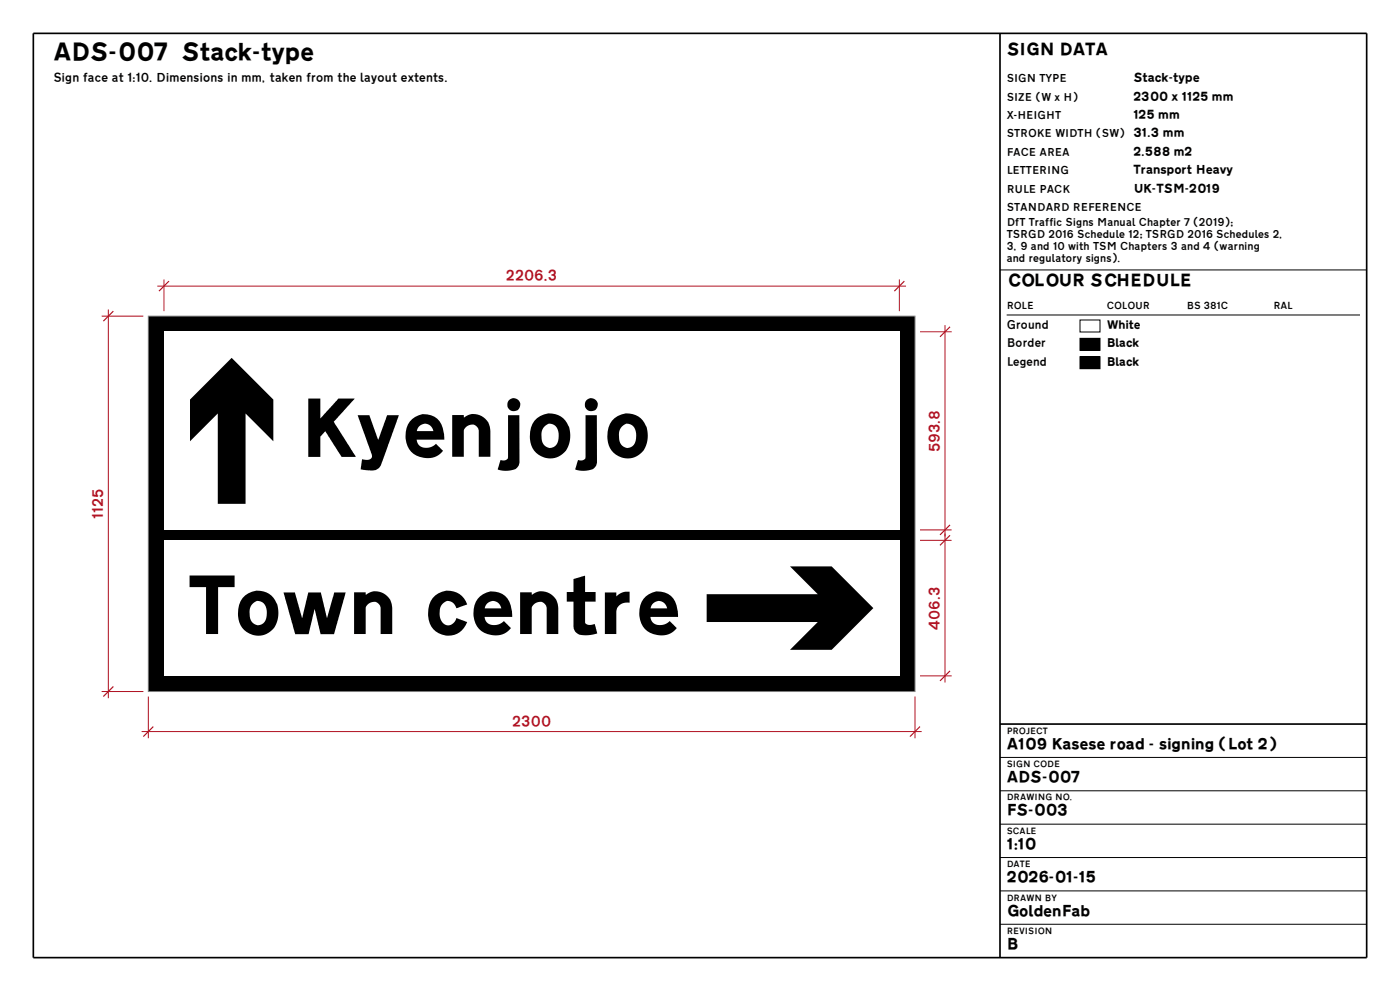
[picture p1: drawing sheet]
<svg xmlns="http://www.w3.org/2000/svg" width="420mm" height="297mm" viewBox="0 0 420 297" stroke-linecap="round" stroke-linejoin="round" font-family="sans-serif">
<path d="M44.5 94.8h230v112.5h-230z" fill-rule="evenodd" fill="#000"/>
<path d="M49.2 99.4h220.6v59.4h-220.6z" fill-rule="evenodd" fill="#fff"/>
<g fill="#000">
<path d="M92.5 119.4h3.6v6l5.4-6h4.9l-6.3 7 6.6 10.5h-4.2l-5-7.7-1.4 1.6v6.1h-3.6zM107.3 124.4h3.5l2.6 7.5 2.7-7.5h3.6l-4.9 13.7-1 2.1-1.1 .6-.9 .2-3.6-.3 .4-3.1a2.47 2.47 0 0 0 3-.7l-.4-1.7zM123.6 125.6a5.7 5.7 0 0 1 6-1 5.7 5.7 0 0 1 3.5 5l.2 2.2h-8.3a3.1 3.1 0 0 0 4.5 2.1l1.3-.9 2 2a5.6 5.6 0 0 1-5.8 2.2 6.4 6.4 0 0 1-5.3-6.5 6.6 6.6 0 0 1 1.9-5.1zM125.8 127.7l-.8 1.5h5a2.5 2.5 0 0 0-4.2-1.5zM135.7 124.4h3.4l.1 .8a5 5 0 0 1 5.2-.5 5 5 0 0 1 2.7 4.6v7.6h-3.5v-7.9a2.24 2.24 0 0 0-1.8-1.8 2.24 2.24 0 0 0-2.3 1.2l-.4 .6v7.9h-3.4zM152.2 121.3a1.96 1.96 0 0 1 3.9 0 1.96 1.96 0 0 1-3.9 0zM152.4 124.4h3.4v14.3l-.3 1a4.9 4.9 0 0 1-5 1.3h-.3a.65 .65 0 0 1-.8-.3 .65 .65 0 0 1 .2-.8l.6-2a1.5 1.5 0 0 0 2.2-.9zM161.1 125.3a6.1 6.1 0 0 1 9.9 4.4 6.4 6.4 0 0 1-6.3 7.7 6.1 6.1 0 0 1-5.7-6.6 6.9 6.9 0 0 1 2.1-5.5zM163.3 127.9a4.2 4.2 0 0 0-.8 3.1 2.57 2.57 0 0 0 1.5 3 2.57 2.57 0 0 0 3.2-1.2 4.9 4.9 0 0 0-.9-5.4 2.01 2.01 0 0 0-3 .5zM175.5 121.3a1.96 1.96 0 0 1 3.9 0 1.96 1.96 0 0 1-3.9 0zM175.7 124.4h3.4v14.3l-.3 1a4.9 4.9 0 0 1-5 1.3h-.3a.65 .65 0 0 1-.8-.3 .65 .65 0 0 1 .1-.8l.6-2a1.5 1.5 0 0 0 2.3-.9zM184.4 125.3a6.1 6.1 0 0 1 9.9 4.4 6.4 6.4 0 0 1-6.4 7.7 6.1 6.1 0 0 1-5.7-6.6 6.9 6.9 0 0 1 2.2-5.5zM186.5 127.9a4.2 4.2 0 0 0-.8 3.1 2.57 2.57 0 0 0 1.6 3 2.57 2.57 0 0 0 3.2-1.2 4.9 4.9 0 0 0-1-5.4 2.01 2.01 0 0 0-3 .5z" fill-rule="evenodd"/>
<path d="M69.5 107.3l12.5 12.5v12.5l-8.3-8.4v27.1h-8.4v-27.1l-8.3 8.4v-12.5z" fill-rule="evenodd"/>
</g>
<path d="M49.2 161.9h220.6v40.7h-220.6z" fill-rule="evenodd" fill="#fff"/>
<g fill="#000">
<path d="M56.9 172.5h13.5v3.5h-5v14h-3.6v-14h-4.9zM73.5 178.4a6.1 6.1 0 0 1 10 4.4 6.4 6.4 0 0 1-6.4 7.7 6.1 6.1 0 0 1-5.7-6.6 6.9 6.9 0 0 1 2.1-5.5zM75.7 181a4.2 4.2 0 0 0-.8 3.1 2.57 2.57 0 0 0 1.6 3 2.57 2.57 0 0 0 3.2-1.2 4.9 4.9 0 0 0-1-5.4 2.01 2.01 0 0 0-3 .5zM85.1 177.6h3.4l2.1 7.7 1.9-7.7h3.8l1.8 7.7 2.2-7.7h3.4l-3.5 12.5h-4l-1.8-7.6-1.8 7.6h-4.1zM106.2 177.5h3.5l.1 .8a5 5 0 0 1 5.2-.4 5 5 0 0 1 2.7 4.5v7.6h-3.5v-7.9a2.24 2.24 0 0 0-1.9-1.8 2.24 2.24 0 0 0-2.3 1.2l-.3 .6v7.9h-3.5zM130.6 178.5a6 6 0 0 1 9.6 2.6l-3.2 1.2a2.66 2.66 0 0 0-3.4-2 4.3 4.3 0 0 0-1.7 3.6 2.87 2.87 0 0 0 3 3.5l.3-.1a3.9 3.9 0 0 0 1.8-2l3.1 1.1a6 6 0 0 1-6.9 4 6 6 0 0 1-4.8-6.5 6.9 6.9 0 0 1 2.2-5.4zM144 178.7a5.7 5.7 0 0 1 6-1 5.7 5.7 0 0 1 3.5 5l.2 2.2h-8.3a3.1 3.1 0 0 0 4.4 2.1l1.4-.9 2 2.1a5.6 5.6 0 0 1-5.9 2.1 6.4 6.4 0 0 1-5.3-6.5 6.6 6.6 0 0 1 2-5.1zM146.2 180.8l-.8 1.5h5a2.5 2.5 0 0 0-4.2-1.5zM156 177.5h3.5l.1 .8a5 5 0 0 1 5.2-.4 5 5 0 0 1 2.7 4.5v7.6h-3.5v-7.9a2.24 2.24 0 0 0-1.9-1.8 2.24 2.24 0 0 0-2.3 1.2l-.3 .6v7.9h-3.5zM172 173.5l3.4-1 .1 4.9h3.2v2.9h-3.2v6.2a2.16 2.16 0 0 0 2.9 .5l.8 2.8a7.6 7.6 0 0 1-6.1 0 2.65 2.65 0 0 1-1.1-2.1v-7.4h-2v-2.9h2zM181.5 177.6h3.4v1.2a4.6 4.6 0 0 1 2.7-1.5h1.3v3.3a3.2 3.2 0 0 0-4 2.8v6.6h-3.4zM193.8 178.7a5.7 5.7 0 0 1 6-1 5.7 5.7 0 0 1 3.4 5l.2 2.2h-8.3a3.1 3.1 0 0 0 4.5 2.1l1.3-.9 2.1 2.1a5.6 5.6 0 0 1-5.9 2.1 6.4 6.4 0 0 1-5.3-6.5 6.6 6.6 0 0 1 2-5.1zM196 180.8l-.8 1.5h5a2.5 2.5 0 0 0-4.2-1.5z" fill-rule="evenodd"/>
<path d="M212 178.1h33.3l-8.3-8.3h12.5l12.5 12.5-12.5 12.5h-12.5l8.3-8.4h-33.3z" fill-rule="evenodd"/>
</g>
<path d="M44.5 94.8h230v112.5h-230z" fill="none" stroke="#808080" stroke-width=".3"/>
<path d="M324 95.9h6v3.6h-6z" fill="#fff"/>
<path d="M300 80.9h110M302 94.4h106M324 95.9h6v3.6h-6zM324 101.4h6v3.6h-6zM324 106.9h6v3.6h-6zM300 227h110M300 237h110M300 247h110M300 257h110M300 267h110M300 277h110" fill="none" stroke="#000" stroke-width=".3"/>
<path d="M324 101.4h6v3.6h-6zM324 106.9h6v3.6h-6z" fill="#000"/>
<g fill="none" stroke="#b01020" stroke-width=".3">
<path d="M30.5 94.8h12.5M32.5 92.8v116.5M47.2 85.8h224.6M49.2 83.8v9.5M269.8 83.8v9.5M276 99.4h9.5M283.5 97.4v107.2M276 158.8h9.5M276 161.9h9.5M30.5 207.3h12.5M42.5 219.3h234M44.5 208.8v12.5"/>
<path d="M274.5 208.8v12.5M276 202.6h9.5"/>
</g>
<path d="M34 93.3l-3 3M50.7 84.3l-3 3M271.3 84.3l-3 3M285 97.9l-3 3M285 157.3l-3 3M285 160.4l-3 3M34 205.8l-3 3M46 217.8l-3 3M276 217.8l-3 3M285 201.1l-3 3" fill="none" stroke="#b01020" stroke-width=".35"/>
<path d="M10 10h400v277h-400zM300 10v277M300 217h110" fill="none" stroke="#000" stroke-width=".5"/>
<text font-size="7.1" x="16" y="19">ADS-007 Stack-type</text>
<g font-size="5">
<text x="302" y="17">SIGN DATA</text>
<text x="302" y="86.4">COLOUR SCHEDULE</text>
</g>
<g font-size="4.6">
<text x="302" y="225">A109 Kasese road - signing (Lot 2)</text>
<text x="302" y="235">ADS-007</text>
<text x="302" y="245">FS-003</text>
<text x="302" y="255">1:10</text>
<text x="302" y="265">2026-01-15</text>
<text x="302" y="275">GoldenFab</text>
<text x="302" y="285">B</text>
</g>
<g font-size="4.3" fill="#b01020">
<text x="151.8" y="84.6">2206.3</text>
<text x="282.3" y="135.5" transform="rotate(-90 282.3 135.5)">593.8</text>
<text x="31.3" y="155.5" transform="rotate(-90 31.3 155.5)">1125</text>
<text x="282.3" y="188.7" transform="rotate(-90 282.3 188.7)">406.3</text>
<text x="153.7" y="218.1">2300</text>
</g>
<g font-size="3.6">
<text x="16" y="25">Sign face at 1:10. Dimensions in mm, taken from the layout extents.</text>
<text x="340" y="25">Stack-type</text>
<text x="340" y="30.5">2300 x 1125 mm</text>
<text x="340" y="36">125 mm</text>
<text x="340" y="47">2.588 m2</text>
<text x="340" y="52.5">Transport Heavy</text>
<text x="340" y="58">UK-TSM-2019</text>
</g>
<g font-size="3.4">
<text x="302" y="98.9">Ground</text>
<text x="332" y="98.9">White</text>
<text x="302" y="104.4">Border</text>
<text x="332" y="104.4">Black</text>
<text x="302" y="109.9">Legend</text>
<text x="332" y="109.9">Black</text>
</g>
<g font-size="3.1">
<text x="302" y="25">SIGN TYPE</text>
<text x="302" y="30.5">SIZE (W x H)</text>
<text x="302" y="36">X-HEIGHT</text>
<text x="302" y="41.5">STROKE WIDTH (SW) 31.3 mm</text>
<text x="302" y="47">FACE AREA</text>
<text x="302" y="52.5">LETTERING</text>
<text x="302" y="58">RULE PACK</text>
<text x="302" y="63.5">STANDARD REFERENCE</text>
<text x="302" y="68">DfT Traffic Signs Manual Chapter 7 (2019);</text>
<text x="302" y="71.6">TSRGD 2016 Schedule 12; TSRGD 2016 Schedules 2,</text>
<text x="302" y="75.2">3, 9 and 10 with TSM Chapters 3 and 4 (warning</text>
<text x="302" y="78.8">and regulatory signs).</text>
</g>
<g font-size="2.9">
<text x="302" y="92.9">ROLE</text>
<text x="332" y="92.9">COLOUR</text>
<text x="356" y="92.9">BS 381C</text>
<text x="382" y="92.9">RAL</text>
</g>
<g font-size="2.6">
<text x="302" y="220.2">PROJECT</text>
<text x="302" y="230.2">SIGN CODE</text>
<text x="302" y="240.2">DRAWING NO.</text>
<text x="302" y="250.2">SCALE</text>
<text x="302" y="260.2">DATE</text>
<text x="302" y="270.2">DRAWN BY</text>
<text x="302" y="280.2">REVISION</text>
</g>
</svg>
